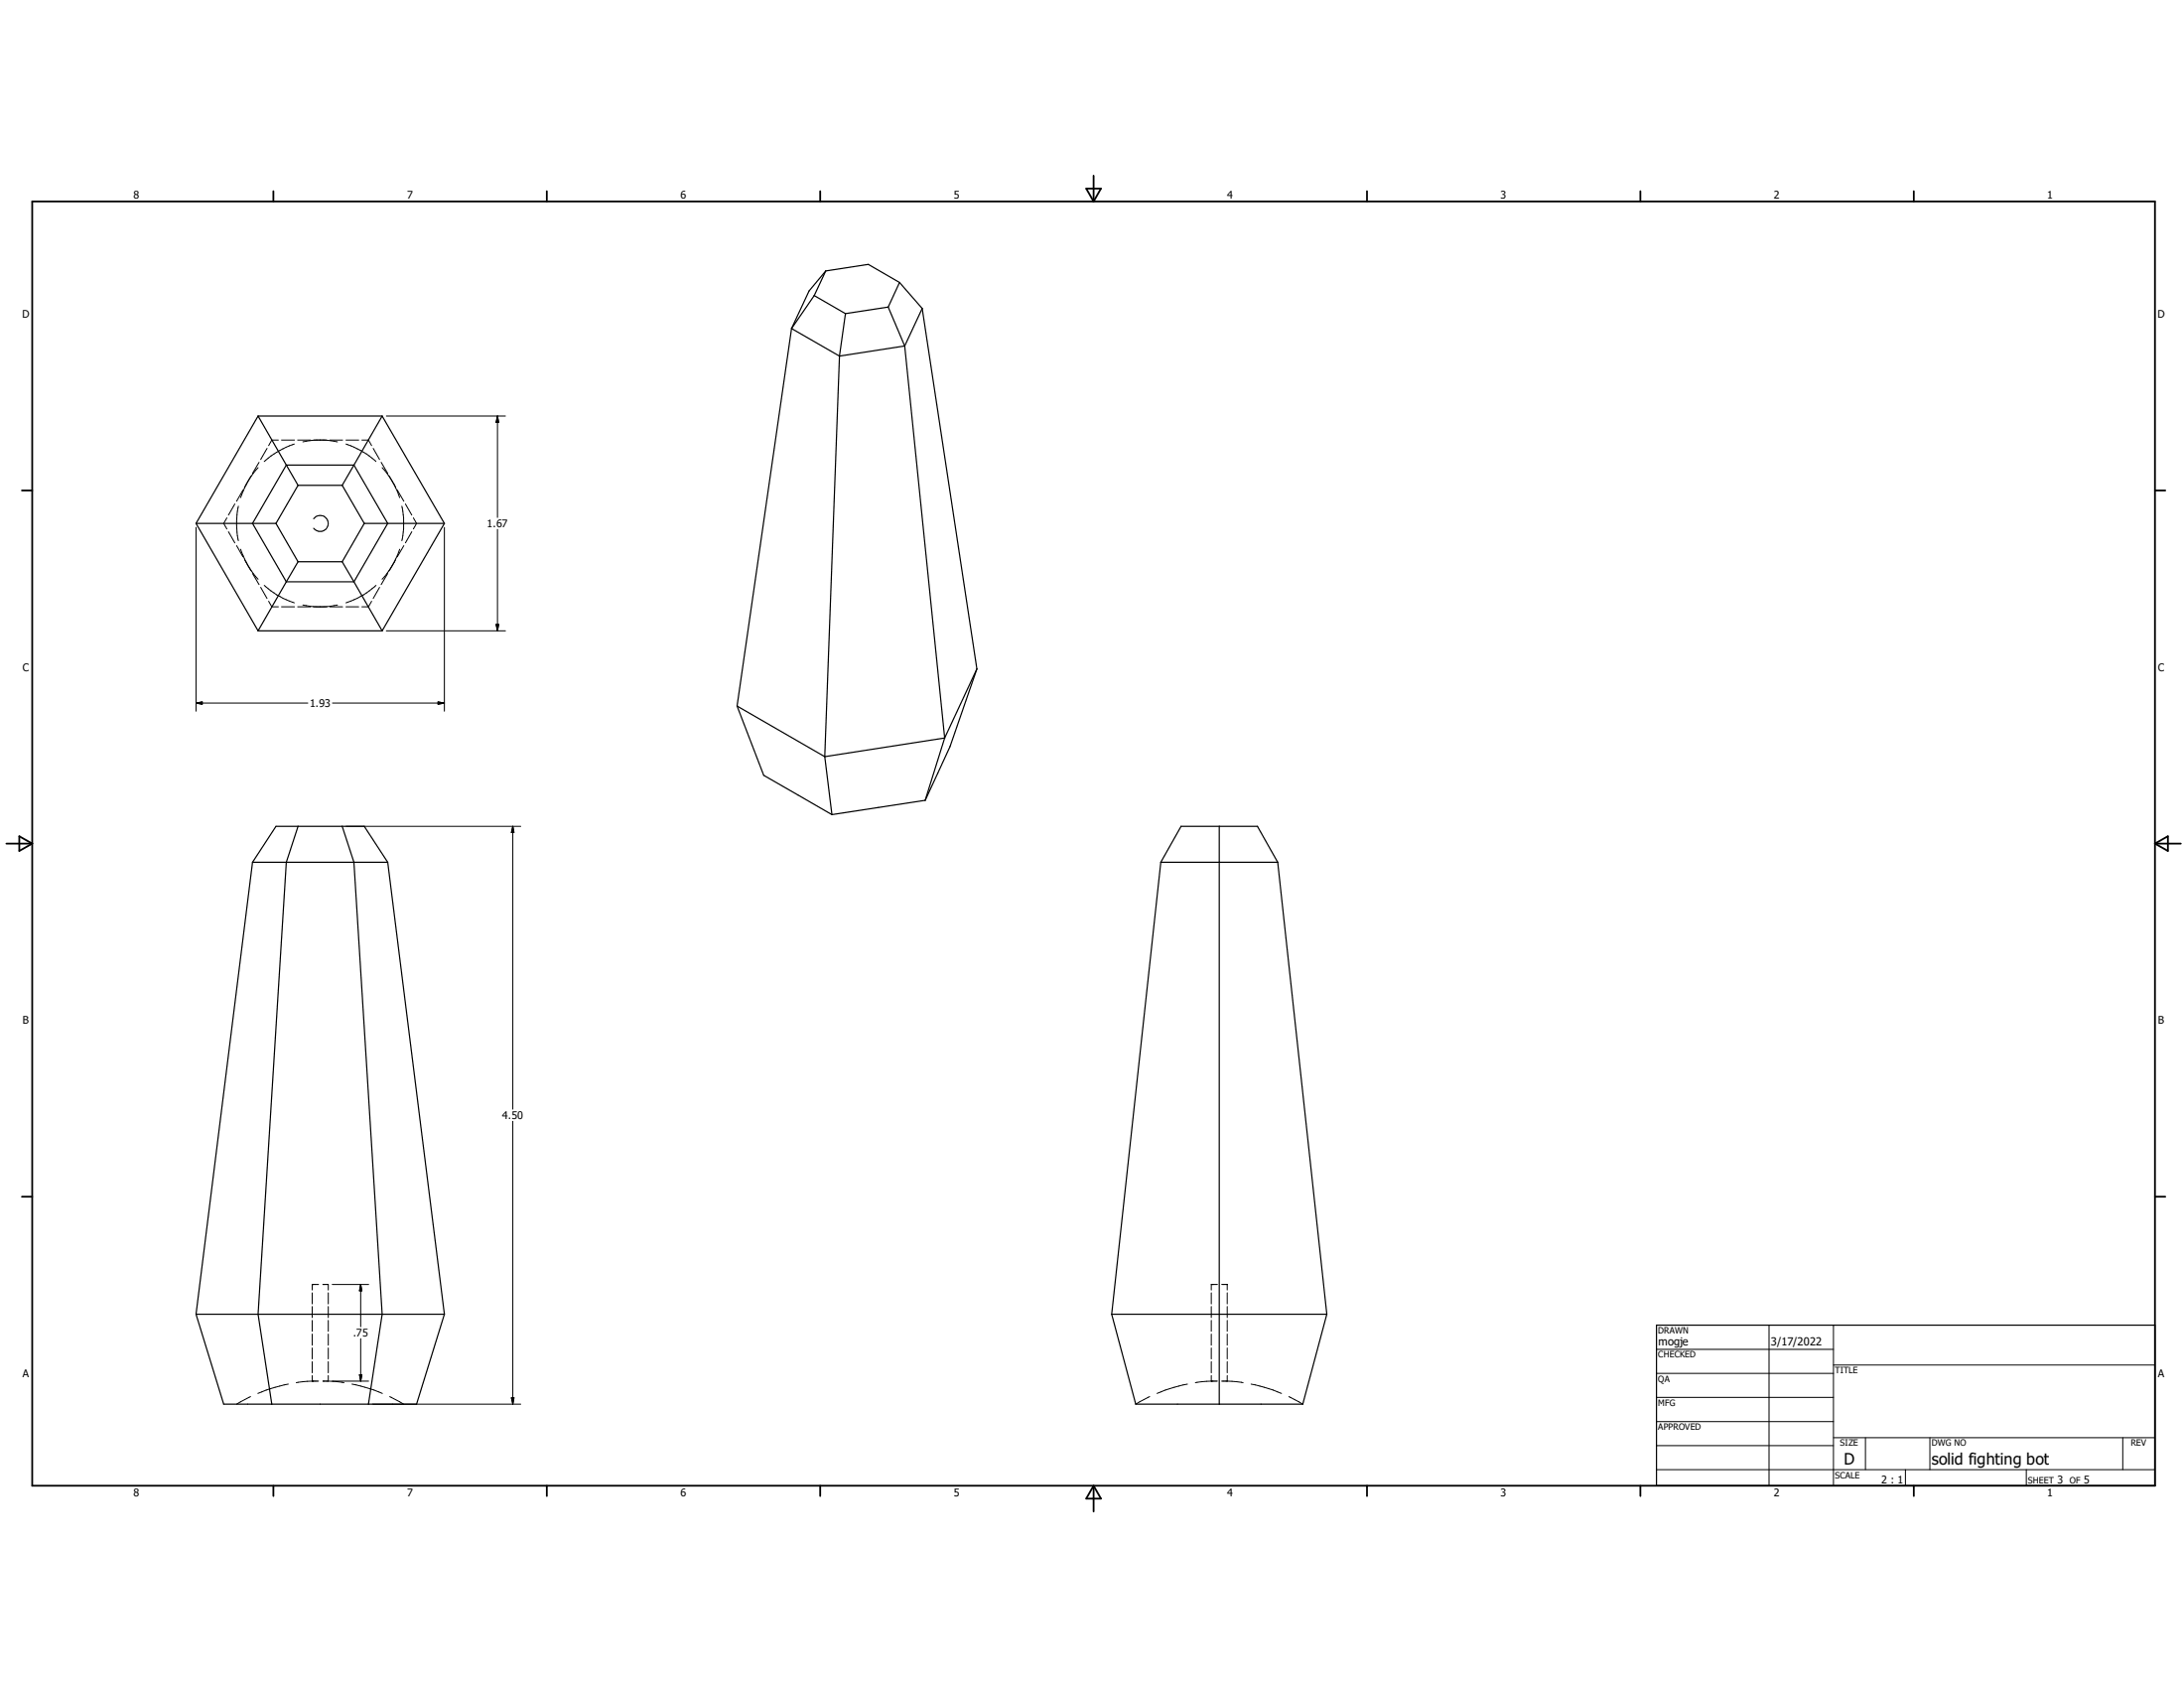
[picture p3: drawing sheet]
<svg xmlns="http://www.w3.org/2000/svg" width="279mm" height="216mm" viewBox="0 0 279 216" stroke-linecap="round" stroke-linejoin="round" font-family="sans-serif">
<g fill="none" stroke="#000" stroke-width=".13">
<path d="M33 59.8a10.6 10.6 0 0 0-2.2 3.8M33.1 59.1l-.8 1.4M34.2 57.4l-.9 1.4M35.6 56.3h-.8l-.4 .7M36 56.3h1.7M37.6 56.8a11.3 11.3 0 0 0-3.8 2.2M38.1 56.3h1.6M40.1 56.3h1.7M40.5 56.3l-1.8 .2M41.4 56.3l1.8 .2M42.2 56.3h1.6M44.3 56.3h1.6"/>
<path d="M44.3 56.8a10.7 10.7 0 0 1 3.8 2.2M46.3 56.3h.8l.4 .7M47.7 57.4l.9 1.4M48.8 59.1l.8 1.4M48.9 59.8l.6 .7 .7 1.1M49.4 53.2h15.3M63.6 53.2v13M63.6 53.2l.2 .8h-.3zM25.1 67.5v23.5M29 66.2l-.4 .7 .4 .8M29.2 68l.8 1.4M30 64.5l-.8 1.4"/>
<path d="M30.3 69.8l.8 1.4M30.5 64.7a10.7 10.7 0 0 0 0 4.5M30.8 70.2l.9 2.1M31.1 62.7l-.8 1.4M31.3 71.6l.4 .7M31.7 72.3l.7 1.1 .6 .7M31.7 72.3l.4 .7M32.1 60.9l-.8 1.4M32.3 73.3l.8 1.5M33.3 75.1l.9 1.4M33.8 74.9a10 10 0 0 0 3.8 2.2M34.4 76.9l.4 .7h.8"/>
<path d="M36 77.6h1.7M38.1 77.6h1.6M38.7 77.4l1.8 .2M40.1 66.3a1.03 1.03 0 0 1 1.7 .1 1.03 1.03 0 0 1-.6 1.6 1.15 1.15 0 0 1-1.1-.4M40.1 77.6h1.7M42.2 77.6h1.6M43.2 77.4l-1.8 .2M44.3 77.6h1.6M47.5 76.9l-.4 .7h-.8M48.1 74.9a10.7 10.7 0 0 1-3.8 2.2M48.6 75.1l-.9 1.4M49.6 73.3l-.8 1.5"/>
<path d="M49.8 60.9l.4 .7M50.2 61.6l.6 1.2 .3 .8M50.2 61.6l.4 .7M50.6 71.6l-.8 1.4M50.8 62.7l.9 1.4M51.1 70.2a10.6 10.6 0 0 1-2.2 3.9M51.4 64.7a9.9 9.9 0 0 1 0 4.5M51.7 69.8l-.9 1.4M51.9 64.5l.8 1.4M52.7 68l-.8 1.4M52.9 66.2l.4 .7-.4 .8M56.9 67.5v23.5"/>
<path d="M63.5 79.9h.3l-.2 .8zM63.6 67.7v13M25.1 89.9h14.3M25.1 89.9l.8-.1v.3zM42.5 89.9h14.4M49.4 80.7h15.3M56 89.8l.9 .1-.9 .2zM44.3 105.7h22.3M65.6 105.7v36.2M65.6 105.7l.2 .8h-.4zM65.6 143.4v36.2M32.1 178.6l-1.8 1"/>
<path d="M36.9 177l-2.3 .6-1.6 .6M39.9 176.7h.1M39.9 164.3h.1M39.9 164.3v.7M39.9 165.4v1.4M39.9 167.1v1.4M39.9 168.9v1.4M39.9 170.6v1.5M39.9 172.4v1.4M39.9 174.2v1.4M39.9 175.9v.8M39.9 176.7l-2 .2"/>
<path d="M40 176.7h.6M40 164.3h.6M40.6 176.7h.1M40.6 164.3h.1M41.3 176.7h.1M41.3 164.3h.1M41.3 176.7h.7M41.3 164.3h.7M42 164.3v.7M42 165.4v1.4M42 167.1v1.4M42 168.9v1.4"/>
<path d="M42 170.6v1.5M42 172.4v1.4M42 174.2v1.4M42 175.9v.8l2 .2M42.5 176.7h4.7M42.5 164.3h4.7M45 177l2.3 .6 1.6 .6M46 175.8h.3l-.2 .9zM46.1 164.3v5.4M46.1 171.2v5.5M46.1 164.3l.2 .8h-.3zM47.6 179.6h19"/>
<path d="M49.9 178.6l1.7 1M65.4 178.8h.4l-.2 .8zM147.1 178.6l-1.8 1M151.9 177l-2.3 .6-1.6 .6M155 176.7h.1M155 164.3h.1M155 164.3v.7M155 165.4v1.4M155 167.1v1.4M155 168.9v1.4M155 170.6v1.5M155 172.4v1.4"/>
<path d="M155 174.2v1.4M155 175.9v.8M155 176.7l-2.1 .2M155 176.7h.6M155 164.3h.6M155.6 176.7h.1M155.6 164.3h.1M156.3 176.7h.7M156.3 164.3h.7v.7M157 165.4v1.4M157 167.1v1.4M157 168.9v1.4"/>
<path d="M157 170.6v1.5M157 172.4v1.4M157 174.2v1.4M157 175.9v.8M157 176.7l2 .2M160 177l2.3 .6 1.6 .6M164.9 178.6l1.8 1M211.9 172.6h22.7M211.9 175.7h22.7M211.9 178.7h22.7M226.3 169.5v20.5M234.6 174.6h41.1"/>
<path d="M234.6 169.5v20.5M211.9 181.8h22.7M211.9 184.9h22.7M211.9 188h63.8M234.6 183.9h41.1M238.6 183.9v4.1M243.8 188v2M246.9 183.9v4.1M259.2 188v2M271.6 183.9v4.1"/>
</g>
<g fill="none" stroke="#000" stroke-width=".15">
<path d="M104.2 37.8l-2.9 4.2M104.2 37.8l4 2.3M105.6 34.7l5.5-.9 4 2.3M105.6 34.7l-2.1 2.5-2.2 4.8M105.6 34.7l-1.4 3.1M113.6 39.3l2.1 5M113.6 39.3l-5.4 .8M115.1 36.1l2.9 3.4M115.1 36.1l-1.5 3.2M118 39.5l-2.3 4.8M118 39.5l7 46.1M33 53.2h15.9"/>
<path d="M33 53.2l3.6 6.3M33 53.2l-7.9 13.7M36.6 59.5l1.5 2.6M36.6 59.5h8.7M36.6 59.5l-4.3 7.4 4.3 7.5M45.3 59.5l-1.5 2.6M45.3 59.5l4.3 7.4-4.3 7.5M48.9 53.2l8 13.7M48.9 53.2l-3.6 6.3M101.3 42l-7 48.3M101.3 42l6.1 3.5M107.4 45.5l-1.9 51.3"/>
<path d="M108.2 40.1l-.8 5.4M115.7 44.3l5.2 50.1M115.7 44.3l-8.3 1.2M25.1 66.9h10.2M25.1 66.9l7.9 13.8M35.3 66.9l2.8 4.9M36.6 74.4l-3.6 6.3M36.6 74.4h8.7M38.1 62.1h5.7M38.1 62.1l-2.8 4.8M38.1 71.8l-1.5 2.6M38.1 71.8h5.7"/>
<path d="M43.8 62.1l2.8 4.8M43.8 71.8l1.5 2.6M45.3 74.4l3.6 6.3M46.6 66.9h10.3M46.6 66.9l-2.8 4.9M56.9 66.9l-8 13.8M33 80.7h15.9M94.3 90.3l3.4 8.9 8.7 5M94.3 90.3l11.2 6.5M105.5 96.8l.9 7.4M120.9 94.4l-2.5 8M120.9 94.4l-15.4 2.4"/>
<path d="M125 85.6l-3.5 9.9-3.1 6.9M125 85.6l-4.1 8.8M32.3 110.3l3-4.6h11.3l3 4.6M32.3 110.3l-7.2 57.8M32.3 110.3h17.3M38.1 105.7l-1.5 4.6-3.6 57.8 1.8 11.5M43.8 105.7l1.5 4.6 3.6 57.8-1.8 11.5M49.6 110.3l7.3 57.8M118.4 102.4l-12 1.8M148.5 110.3l2.6-4.6h9.8l2.6 4.6M148.5 110.3h15M148.5 110.3l-6.3 57.8"/>
<path d="M156 105.7v73.9M163.5 110.3l6.2 57.8M25.1 168.1l3.5 11.5h24.7l3.6-11.5M25.1 168.1h31.8M142.2 168.1l3.1 11.5h21.4l3-11.5M142.2 168.1h27.5M211.9 169.5h63.8v20.5h-63.8z"/>
</g>
<g fill="none" stroke="#000" stroke-width=".23">
<path d="M4.1 25.8h271.6v164.2h-271.6zM35 24.5v1.3M70 24.5v1.3M104.9 24.5v1.3M139 24.1h1.8l-.9 1.7zM139.9 22.5v3.3M174.9 24.5v1.3M209.9 24.5v1.3M244.8 24.5v1.3M2.8 62.7h1.3M275.7 62.7h1.3M.8 107.9h3.3"/>
<path d="M2.5 107l1.6 .9-1.6 .9zM275.7 107.9h3.3M275.7 107.9l1.6-.9v1.8zM2.8 153.1h1.3M275.7 153.1h1.3M35 190v1.3M70 190v1.3M104.9 190v1.3M139.9 190v3.3M139.9 190l.9 1.7h-1.8zM174.9 190v1.3M209.9 190v1.3"/>
<path d="M244.8 190v1.3"/>
</g>
<path d="M63.6 53.2l.2 .8h-.3zM63.5 79.9h.3l-.2 .8zM25.1 89.9l.8-.1v.3zM56 89.8l.9 .1-.9 .2zM65.6 105.7l.2 .8h-.4zM46 175.8h.3l-.2 .9zM46.1 164.3l.2 .8h-.3zM65.4 178.8h.4l-.2 .8z" fill="#000" stroke="#000" stroke-width=".13"/>
<g font-size="2">
<text x="235.9" y="187.3">D</text>
<text x="247.1" y="187.3">solid fighting bot</text>
</g>
<g font-size="1.4">
<text x="212.1" y="172">mogje</text>
<text x="226.5" y="172.1">3/17/2022</text>
</g>
<g font-size="1.3">
<text x="17.1" y="25.4">8</text>
<text x="52.1" y="25.4">7</text>
<text x="87.1" y="25.4">6</text>
<text x="122" y="25.4">5</text>
<text x="157" y="25.4">4</text>
<text x="192" y="25.4">3</text>
<text x="226.9" y="25.4">2</text>
<text x="261.9" y="25.4">1</text>
<text x="2.8" y="40.6">D</text>
<text x="276.1" y="40.6">D</text>
<text x="62.3" y="67.4">1.67</text>
<text x="2.9" y="85.8">C</text>
<text x="276.1" y="85.8">C</text>
<text x="39.7" y="90.4">1.93</text>
<text x="2.9" y="131">B</text>
<text x="276.1" y="131">B</text>
<text x="64.3" y="143.1">4.50</text>
<text x="45.2" y="170.9">.75</text>
<text x="2.9" y="176.2">A</text>
<text x="276.1" y="176.2">A</text>
<text x="17.1" y="191.4">8</text>
<text x="52.1" y="191.4">7</text>
<text x="87.1" y="191.4">6</text>
<text x="122" y="191.4">5</text>
<text x="157" y="191.4">4</text>
<text x="192" y="191.4">3</text>
<text x="226.9" y="191.4">2</text>
<text x="240.7" y="189.8">2 : 1</text>
<text x="261.9" y="191.4">1</text>
<text x="263.2" y="189.7">3</text>
<text x="266.6" y="189.7">5</text>
</g>
<g font-size="1.1">
<text x="212.1" y="170.6">DRAWN</text>
<text x="212.1" y="173.7">CHECKED</text>
<text x="212.1" y="176.7">QA</text>
<text x="212.1" y="179.8">MFG</text>
<text x="234.8" y="175.6">TITLE</text>
<text x="212.1" y="182.9">APPROVED</text>
<text x="235.4" y="185">SIZE</text>
<text x="247.1" y="185">DWG NO</text>
<text x="272.6" y="184.9">REV</text>
<text x="234.8" y="189.1">SCALE</text>
<text x="259.5" y="189.7">SHEET</text>
<text x="264.8" y="189.7">OF</text>
</g>
</svg>
